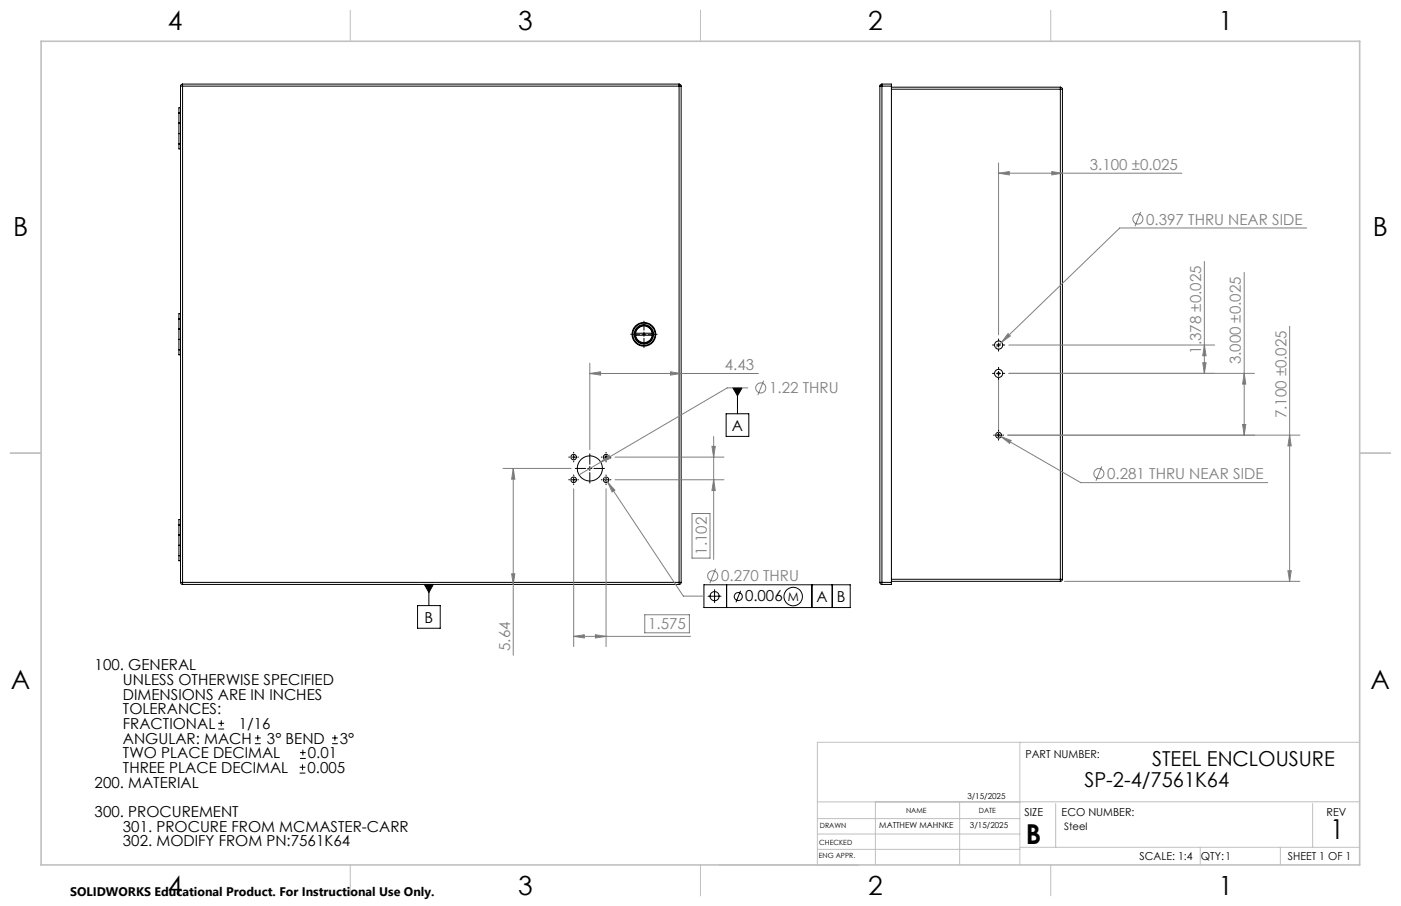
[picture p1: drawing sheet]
<svg xmlns="http://www.w3.org/2000/svg" width="432mm" height="279mm" viewBox="0 0 432 279" stroke-linecap="round" stroke-linejoin="round" font-family="sans-serif">
<g fill="none" stroke="#000" stroke-width=".31">
<path d="M55.1 38h.5zM55.1 34.9h.5zM55.6 33.2h-.5v12.7h.5M55.6 26.6h.7M55.6 26.6v153M56.3 25.9v.7M56.3 25.9l-.6 .3-.1 .4M56.3 26.6v153M56.3 26.6h153M56.3 25.9h153M209.3 25.9v.7M209.3 26.6h.6"/>
<path d="M209.3 25.9l.5 .2 .1 .5M209.3 26.6v153M209.9 26.6v153M271.2 26.6h.6M271.2 26.6v153M271.8 25.9v.7M271.8 25.9h2.9v.7M271.8 25.9l-.4 .2-.2 .5M271.8 26.6h2.9M271.8 26.6v153M274.7 26.6v153M274.7 26.9h52.1"/>
<path d="M274.7 27.5h52.1M326.8 27.5h.6M326.8 26.9v.6M326.8 26.9l.5 .3 .1 .3M326.8 27.5v151.1M327.4 27.5v151.1M55.1 44.3h.5zM55.1 41.2h.5M55.1 98.4h.5zM55.6 96.7h-.5v12.7h.5M198.5 99v2.8M55.1 101.5h.5z"/>
<path d="M55.1 104.7h.5M55.1 107.8h.5zM194.4 103.1h2.8M195.7 103.4a2.75 2.75 0 0 0 2.8 2.5 2.75 2.75 0 0 0 2.7-2.5M195.7 102.8a2.75 2.75 0 0 1 2.8-2.5 2.75 2.75 0 0 1 2.7 2.5M195.7 102.8v.6M195.7 103.4h5.5M195.7 102.8h5.5M195.9 103.4a2.58 2.58 0 0 0 2.6 2.3 2.58 2.58 0 0 0 2.5-2.3M195.9 102.8a2.58 2.58 0 0 1 2.6-2.3 2.58 2.58 0 0 1 2.5 2.3M197.8 103.1h1.3M198.5 102.4v1.3"/>
<path d="M198.5 104.4v2.8M199.7 103.1h2.8M201.2 102.8v.6M225.9 119.6h2.8l-1.4 2.5zM227.3 119.6v8M305.9 106.4h.6M305.9 115.1h.6M307.1 106.4h1.3M307.1 115.1h1.3M307.8 104.5v.6M307.8 105.8v1.2M307.8 107.7v.6"/>
<path d="M307.8 113.3v.6M307.8 114.5v1.3M307.8 116.4v.7M309 106.4h.7M309 115.1h.7M176.8 139.5v.2M181.8 139.9v3.3M186.8 139.5v.2M223.8 127.6h7v7h-7zM306.2 134.2h.3M307.1 134.2h1.3M307.8 132.7v.2"/>
<path d="M307.8 133.6v1.2M307.8 135.5v.2M309 134.2h.3M175.3 141h.2M175.3 148h.2M176.2 141h1.2M176.2 148h1.2M176.8 140.3v1.3M176.8 142.2v.3M176.8 146.5v.2M176.8 147.3v1.3M176.8 149.2v.3"/>
<path d="M177.3 144.5h3.2M178.1 141h.2M178.1 148h.2M181.2 144.5h1.2M181.8 143.8v1.3M181.8 145.7v3.3M183.1 144.5h3.2M185.3 141h.2M185.3 148h.2M186.2 141h1.2M186.2 148h1.2M186.8 140.3v1.3"/>
<path d="M186.8 142.2v.3M186.8 146.5v.2M186.8 147.3v1.3M186.8 149.2v.3M188.1 141h.2M188.1 148h.2M55.1 161.9h.5M55.1 171.3h.5zM55.1 165h.5zM55.1 168.2h.5zM55.1 161.8h.5M55.6 160.2h-.5v12.7h.5"/>
<path d="M55.6 179.6h.7M55.6 179.6l.1 .4 .6 .2M56.3 179.6v.6M56.3 179.6h153M209.3 179.6v.6M209.3 179.6h.6M209.9 179.6l-.1 .5-.5 .1M271.2 179.6h.6M271.2 179.6l.2 .5 .4 .1M271.8 179.6v.6M271.8 179.6h2.9M274.7 179.6v.6h-2.9"/>
<path d="M274.7 179.3h52.1M274.7 178.6h52.1M326.8 178.6h.6M326.8 178.6v.7M327.4 178.6l-.1 .5-.5 .2M56.3 180.2h153M128.7 186.8h7v6.9h-7zM130.8 180.2h2.8l-1.4 2.5zM132.2 180.2v6.6M217 180.3h45v7.1h-45zM218.1 183.9h4.2M220.2 181.8v4.1"/>
<path d="M223.9 180.3v7.1M228.2 182.2l-1.4 3.5M250.2 180.3v7.1M256.5 180.3v7.1M67.3 224.8h1.8M67.3 223.1h1.8M68.2 222.1v1.8M78.6 229.3h1.8M78.6 227.6h1.8M79.4 226.7v1.8M92.4 238.4h1.7M92.4 236.6h1.7"/>
<path d="M92.5 233.9h1.7M92.5 232.1h1.7M93.2 235.7v1.8M93.3 231.2v1.8M102.3 229.3h1.8M102.3 227.6h1.8M103.2 226.7v1.8"/>
<circle cx="198.5" cy="103.1" r="3.4"/>
<circle cx="198.5" cy="103.1" r="3.6"/>
<circle cx="198.5" cy="103.1" r="2.99"/>
<circle cx="307.8" cy="106.4" r="1.26"/>
<circle cx="307.8" cy="115.2" r="1.26"/>
<circle cx="307.8" cy="134.2" r=".9"/>
<circle cx="176.8" cy="141" r=".86"/>
<circle cx="176.8" cy="148" r=".86"/>
<circle cx="181.8" cy="144.5" r="3.9"/>
<circle cx="186.8" cy="148" r=".85"/>
<circle cx="186.8" cy="141" r=".85"/>
<circle cx="220.2" cy="183.9" r="1.41"/>
<circle cx="227.5" cy="184" r="1.24"/>
<circle cx="244.5" cy="184" r="2.85"/>
</g>
<g fill="none" stroke="#808080" stroke-width=".31">
<path d="M307.8 53.4l3.3-.5v1zM307.8 50.2v53.1M307.8 53.4h56.5M324.2 52.9l3.2 .5-3.2 .5zM351.6 65.3l-1.8 4.5M402.7 70.3h-57.6l-36.4 35.3M371.2 80.6v34.5M383.5 84v50.2M181.8 115.2l3.3-.5v1zM181.8 112v26.7M181.8 115.2h52M206.7 114.7l3.2 .5-3.2 .5z"/>
<path d="M230.5 119.6h-6.4l-45.6 26.8M235.4 117.4l-1.8 4.4M307.3 115.1h1M307.3 106.4h1M307.4 114.8l.7 .7M307.4 106l.7 .8M307.8 105.9v1M307.8 114.7v20M308.1 114.8l-.7 .7M308.1 106l-.7 .8M308.7 105.6l-1.8 1.7M310.7 102.9l.7 .7-2.7 2z"/>
<path d="M310.9 115.1h75.7M310.9 106.4h63.5M370.7 111.9h1l-.5 3.2zM371.2 106.4l.5 3.3h-1zM383.5 115.1l.5 3.4h-1zM397.5 100.6v78.7M219.4 137.7h1.1l-.5 3.3zM220 134.6v37.9M307 133.8l1.5 .9M307.3 134.2h1M307.4 133.8l.7 .8M308.1 133.8l-.7 .8"/>
<path d="M308.5 134.7l3.1 1.2-.5 .8zM308.5 134.7l24.6 14.1h57.6M310.6 134.2h90M383 130.9h1l-.5 3.3zM397.5 134.2l.5 3.3h-1.1zM155 144.5h21M158.2 144.5l.5 3.3h-1zM158.2 144.5v57.6M176.8 150.7v48.7M185.1 142.5l2.6-2.1 .5 .9zM186.3 147.2l1 1.5M186.8 150.7v48.7"/>
<path d="M187.3 148.7l2.2 2.5-.8 .5zM187.3 148.7l23.3 35.1h6.4M189.5 141h33.6M189.5 148h33.6M213.3 158.4h5.5v13.7h-5.5zM220 148l.5 3.3h-1.1zM339.6 143.8l-1.8 4.5M157.7 177h1l-.5 3.2zM220.6 175.4l-1.8 4.4M328.1 179.3h72.5M396.9 176h1.1l-.5 3.3zM176.8 196.3l3.3-.5v.9z"/>
<path d="M176.8 196.3h36M183.5 195.8l3.3 .5-3.3 .4zM198.7 189.6h13.8v5.6h-13.8z"/>
<circle cx="350.7" cy="67.6" r="1.55"/>
<circle cx="234.5" cy="119.6" r="1.56"/>
<circle cx="338.7" cy="146.1" r="1.56"/>
<circle cx="219.7" cy="177.6" r="1.55"/>
</g>
<g fill="none" stroke="#c0c0c0" stroke-width=".31">
<path d="M107.9 3.2v9.5M215.9 3.2v9.5M323.8 3.2v9.5M3.1 139.7h9.6M419.1 139.7h9.5M314.3 228.9v37.8M419.1 228.9h-167.2v37.8M251.9 257.2h62.4M251.9 252.4h62.4M269.8 247.3v19.4M295.8 247.7v19M325.4 247.8v13.5"/>
<path d="M404.6 247.8v13.5M419.1 247.3h-167.2M107.9 266.7v9.6M215.9 266.7v9.6M221.7 266.7h42.9M251.9 261.9h62.4M314.5 261.3h104.6M323.8 266.7v9.6M369.9 261.3v5.4M394.6 261.3v5.4"/>
</g>
<path d="M12.7 12.7h406.4v254h-406.4z" fill="none" stroke="#c0c0c0" stroke-width=".5"/>
<path d="M225.9 119.6l1.4 2.5 1.4-2.5zM130.8 180.2l1.4 2.5 1.4-2.5z" fill="#000"/>
<g fill="#808080">
<path d="M324.2 52.9l3.2 .5-3.2 .5zM307.8 53.4l3.3-.5v1z"/>
<path d="M176.8 196.3l3.3-.5v.9zM183.5 195.8l3.3 .5-3.3 .4zM185.1 142.5l3.1-1.2-.5-.9zM187.3 148.7l1.4 3 .8-.5zM308.5 134.7l2.6 2 .5-.8zM310.7 102.9l-2 2.7 2.7-2z"/>
<path d="M206.7 114.7l3.2 .5-3.2 .5zM181.8 115.2l3.3-.5v1z"/>
<path d="M383 130.9h1l-.5 3.3zM383.5 115.1l.5 3.4h-1z"/>
<path d="M219.4 137.7h1.1l-.5 3.3zM220 148l.5 3.3h-1.1zM158.2 144.5l.5 3.3h-1zM157.7 177h1l-.5 3.2zM371.2 106.4l.5 3.3h-1zM370.7 111.9h1l-.5 3.2zM397.5 134.2l.5 3.3h-1.1zM396.9 176h1.1l-.5 3.3z"/>
</g>
<g font-size="8.5">
<text x="316.2" y="260.2">B</text>
<text x="410" y="258.9">1</text>
</g>
<g font-size="8.1">
<text x="51.7" y="9.3">4</text>
<text x="159.7" y="9.3">3</text>
<text x="267.6" y="9.3">2</text>
<text x="375.6" y="9.3">1</text>
<text x="4" y="72.8">B</text>
<text x="423.1" y="72.8">B</text>
<text x="3.3" y="212.5">A</text>
<text x="422.4" y="212.5">A</text>
<text x="51.7" y="276">4</text>
<text x="159.7" y="276">3</text>
<text x="267.6" y="276">2</text>
<text x="375.6" y="276">1</text>
</g>
<g font-size="6.3">
<text x="355.1" y="236.4">STEEL ENCLOUSURE</text>
<text x="334.2" y="242.7">SP-2-4/7561K64</text>
</g>
<g font-size="4.7" fill="#808080">
<text x="335.9" y="52.4">3.100 ±0.025</text>
<text x="353.3" y="69.2">0.397 THRU NEAR SIDE</text>
<text x="370.2" y="109" transform="rotate(-90 370.2 109)">1.378 ±0.025</text>
<text x="382.5" y="112.4" transform="rotate(-90 382.5 112.4)">3.000 ±0.025</text>
<text x="223.4" y="114.1">4.43</text>
<text x="237.1" y="121.3">1.22 THRU</text>
<text x="396.5" y="129" transform="rotate(-90 396.5 129)">7.100 ±0.025</text>
<text x="341.3" y="147.7">0.281 THRU NEAR SIDE</text>
<text x="217.8" y="171.1" transform="rotate(-90 217.8 171.1)">1.102</text>
<text x="222.3" y="179.3">0.270 THRU</text>
<text x="199.8" y="194.1">1.575</text>
<text x="157.2" y="200.8" transform="rotate(-90 157.2 200.8)">5.64</text>
</g>
<g font-size="4.7">
<text x="225.6" y="132.8">A</text>
<text x="229.6" y="185.3">0.006</text>
<text x="251.7" y="185.6">A</text>
<text x="258" y="185.6">B</text>
<text x="130.9" y="192">B</text>
<text x="29.2" y="206.7">100. GENERAL</text>
<text x="37.9" y="211.2">UNLESS OTHERWISE SPECIFIED</text>
<text x="37.9" y="215.7">DIMENSIONS ARE IN INCHES</text>
<text x="37.9" y="220.3">TOLERANCES:</text>
<text x="37.9" y="224.8">FRACTIONAL</text>
<text x="73.6" y="224.8">1/16</text>
<text x="37.9" y="233.8">TWO PLACE DECIMAL</text>
<text x="37.9" y="229.3">ANGULAR: MACH</text>
<text x="82.3" y="229.3">3° BEND</text>
<text x="94.9" y="233.8">0.01</text>
<text x="104.8" y="229.3">3°</text>
<text x="37.9" y="238.4">THREE PLACE DECIMAL</text>
<text x="94.8" y="238.4">0.005</text>
<text x="29.2" y="242.9">200. MATERIAL</text>
<text x="29.2" y="251.9">300. PROCUREMENT</text>
<text x="37.9" y="256.5">301. PROCURE FROM MCMASTER-CARR</text>
<text x="37.9" y="261">302. MODIFY FROM PN:7561K64</text>
</g>
<text font-size="3.8" x="21.6" y="276.3">SOLIDWORKS Educational Product. For Instructional Use Only.</text>
<text font-size="3.7" x="242.8" y="185.3">M</text>
<g font-size="3.4">
<text x="316" y="233.6">PART NUMBER:</text>
<text x="315.8" y="251.6">SIZE</text>
<text x="327.2" y="251.6">ECO NUMBER:</text>
<text x="408.9" y="251.7">REV</text>
<text x="351.2" y="265.2">SCALE: 1:4</text>
<text x="370.1" y="265.3">QTY:1</text>
<text x="396.9" y="265.2">SHEET 1 OF 1</text>
</g>
<text font-size="3.2" x="328" y="255.8">Steel</text>
<g font-size="2.5">
<text x="298.1" y="246.4">3/15/2025</text>
<text x="271" y="255.4">MATTHEW MAHNKE</text>
<text x="299" y="255.4">3/15/2025</text>
</g>
<g font-size="2.2">
<text x="279.3" y="250.8">NAME</text>
<text x="301.7" y="250.8">DATE</text>
<text x="252.7" y="255.4">DRAWN</text>
<text x="252.5" y="260.5">CHECKED</text>
<text x="252.4" y="264.7">ENG APPR.</text>
</g>
</svg>
